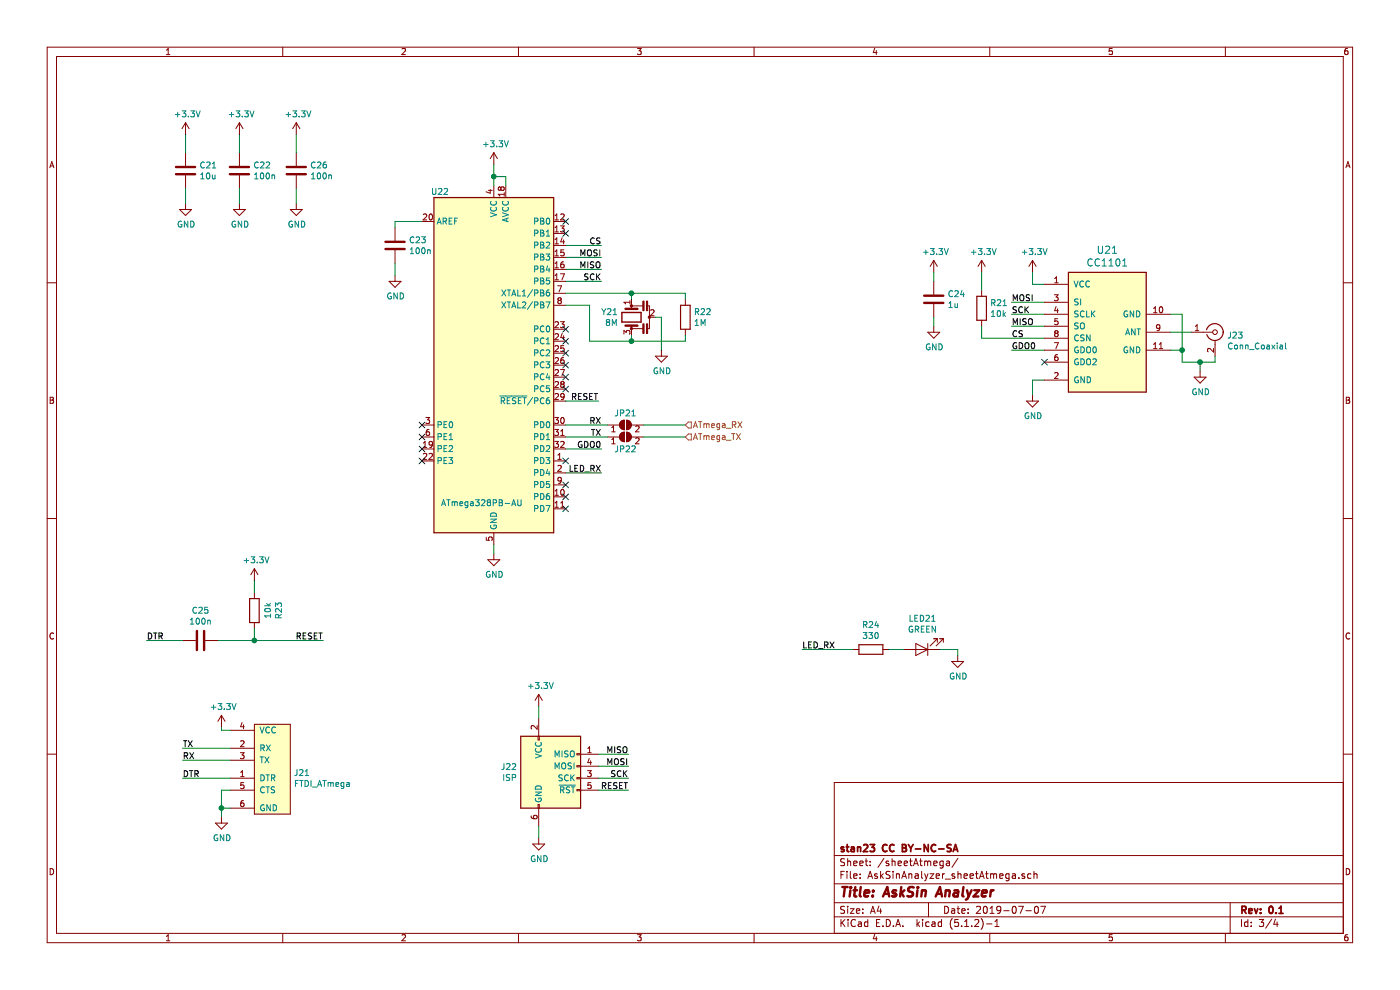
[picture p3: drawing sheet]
EESchema Schematic File Version 4
LIBS:AskSinAnalyzer-cache
EELAYER 29 0
EELAYER END
$Descr A4 11693 8268
encoding utf-8
Sheet 3 4
Title "AskSin Analyzer"
Date "2019-07-07"
Rev "0.1"
Comp "stan23 CC BY-NC-SA"
Comment1 ""
Comment2 ""
Comment3 ""
Comment4 ""
$EndDescr
$Comp
L power:GND #PWR?
U 1 1
P 8625 3300
AR Path="/5D4FF3DF" Ref="#PWR?"  Part="1" 
AR Path="/5D4E1EE1/5D4FF3DF" Ref="#PWR032"  Part="1" 
F 0 "#PWR032" H 8625 3050 50  0001 C CNN
F 1 "GND" H 8630 3127 50  0000 C CNN
F 2 "" H 8625 3300 50  0001 C CNN
F 3 "" H 8625 3300 50  0001 C CNN
	1    8625 3300
	1    0    0    -1  
$EndComp
Wire Wire Line
	8725 3175 8625 3175
Wire Wire Line
	8625 3175 8625 3300
$Comp
L power:+3.3V #PWR?
U 1 1
P 8625 2275
AR Path="/5D4FF3E7" Ref="#PWR?"  Part="1" 
AR Path="/5D4E1EE1/5D4FF3E7" Ref="#PWR0101"  Part="1" 
F 0 "#PWR0101" H 8625 2125 50  0001 C CNN
F 1 "+3.3V" H 8640 2448 50  0000 C CNN
F 2 "" H 8625 2275 50  0001 C CNN
F 3 "" H 8625 2275 50  0001 C CNN
	1    8625 2275
	1    0    0    -1  
$EndComp
Wire Wire Line
	8725 2375 8625 2375
Wire Wire Line
	8625 2375 8625 2275
Wire Wire Line
	4725 3750 5025 3750
Wire Wire Line
	4725 2050 5025 2050
Wire Wire Line
	4725 2350 5025 2350
Text Label 5025 2350 2    50   ~ 0
SCK
Text Label 5025 2150 2    50   ~ 0
MOSI
Text Label 5025 2250 2    50   ~ 0
MISO
Wire Wire Line
	5025 2250 4725 2250
Wire Wire Line
	4725 2150 5025 2150
Wire Wire Line
	8725 2525 8450 2525
Wire Wire Line
	8450 2625 8725 2625
Wire Wire Line
	8725 2725 8450 2725
Wire Wire Line
	8725 2925 8450 2925
NoConn ~ 8725 3025
Text Label 8450 2525 0    50   ~ 0
MOSI
Text Label 8450 2625 0    50   ~ 0
SCK
Text Label 8450 2725 0    50   ~ 0
MISO
Text Label 8450 2825 0    50   ~ 0
CS
Text Label 8450 2925 0    50   ~ 0
GDO0
Text Label 5025 2050 2    50   ~ 0
CS
Text Label 5025 3750 2    50   ~ 0
GDO0
Text Label 5025 3550 2    50   ~ 0
RX
Text Label 5025 3950 2    50   ~ 0
LED_RX
$Comp
L Device:R R?
U 1 1
P 7275 5425
AR Path="/5D4FF407" Ref="R?"  Part="1" 
AR Path="/5D4E1EE1/5D4FF407" Ref="R24"  Part="1" 
F 0 "R24" V 7068 5425 50  0000 C CNN
F 1 "330" V 7159 5425 50  0000 C CNN
F 2 "Resistors_SMD:R_0805_HandSoldering" V 7205 5425 50  0001 C CNN
F 3 "~" H 7275 5425 50  0001 C CNN
	1    7275 5425
	0    1    1    0   
$EndComp
$Comp
L Device:LED LED?
U 1 1
P 7700 5425
AR Path="/5D4FF40D" Ref="LED?"  Part="1" 
AR Path="/5D4E1EE1/5D4FF40D" Ref="LED21"  Part="1" 
F 0 "LED21" H 7693 5170 50  0000 C CNN
F 1 "GREEN" H 7693 5261 50  0000 C CNN
F 2 "LEDs:LED_D3.0mm_Horizontal_O3.81mm_Z6.0mm" H 7700 5425 50  0001 C CNN
F 3 "~" H 7700 5425 50  0001 C CNN
	1    7700 5425
	-1   0    0    1   
$EndComp
$Comp
L power:GND #PWR?
U 1 1
P 8000 5475
AR Path="/5D4FF413" Ref="#PWR?"  Part="1" 
AR Path="/5D4E1EE1/5D4FF413" Ref="#PWR035"  Part="1" 
F 0 "#PWR035" H 8000 5225 50  0001 C CNN
F 1 "GND" H 8005 5302 50  0000 C CNN
F 2 "" H 8000 5475 50  0001 C CNN
F 3 "" H 8000 5475 50  0001 C CNN
	1    8000 5475
	1    0    0    -1  
$EndComp
Wire Wire Line
	6700 5425 7125 5425
Wire Wire Line
	7425 5425 7550 5425
Wire Wire Line
	7850 5425 8000 5425
Wire Wire Line
	8000 5425 8000 5475
Text Label 6700 5425 0    50   ~ 0
LED_RX
Wire Wire Line
	4725 3950 5025 3950
$Comp
L Jumper:SolderJumper_2_Open JP?
U 1 1
P 5225 3650
AR Path="/5D4FF41F" Ref="JP?"  Part="1" 
AR Path="/5D4E1EE1/5D4FF41F" Ref="JP22"  Part="1" 
F 0 "JP22" H 5225 3550 50  0000 C CNN
F 1 "~" H 5225 3764 50  0000 C CNN
F 2 "Jumper:SolderJumper-2_P1.3mm_Open_RoundedPad1.0x1.5mm" H 5225 3650 50  0001 C CNN
F 3 "~" H 5225 3650 50  0001 C CNN
	1    5225 3650
	1    0    0    -1  
$EndComp
Wire Wire Line
	4725 3650 5075 3650
Wire Wire Line
	5375 3650 5725 3650
$Comp
L Device:C C?
U 1 1
P 7800 2500
AR Path="/5D4FF428" Ref="C?"  Part="1" 
AR Path="/5D4E1EE1/5D4FF428" Ref="C24"  Part="1" 
F 0 "C24" H 7915 2546 50  0000 L CNN
F 1 "1u" H 7915 2455 50  0000 L CNN
F 2 "Capacitors_SMD:C_0805_HandSoldering" H 7838 2350 50  0001 C CNN
F 3 "~" H 7800 2500 50  0001 C CNN
	1    7800 2500
	1    0    0    -1  
$EndComp
$Comp
L power:+3.3V #PWR?
U 1 1
P 7800 2275
AR Path="/5D4FF42E" Ref="#PWR?"  Part="1" 
AR Path="/5D4E1EE1/5D4FF42E" Ref="#PWR0102"  Part="1" 
F 0 "#PWR0102" H 7800 2125 50  0001 C CNN
F 1 "+3.3V" H 7815 2448 50  0000 C CNN
F 2 "" H 7800 2275 50  0001 C CNN
F 3 "" H 7800 2275 50  0001 C CNN
	1    7800 2275
	1    0    0    -1  
$EndComp
$Comp
L power:GND #PWR?
U 1 1
P 7800 2725
AR Path="/5D4FF434" Ref="#PWR?"  Part="1" 
AR Path="/5D4E1EE1/5D4FF434" Ref="#PWR030"  Part="1" 
F 0 "#PWR030" H 7800 2475 50  0001 C CNN
F 1 "GND" H 7805 2552 50  0000 C CNN
F 2 "" H 7800 2725 50  0001 C CNN
F 3 "" H 7800 2725 50  0001 C CNN
	1    7800 2725
	1    0    0    -1  
$EndComp
Wire Wire Line
	7800 2650 7800 2725
Wire Wire Line
	7800 2350 7800 2275
$Comp
L Device:R R?
U 1 1
P 8200 2575
AR Path="/5D4FF43C" Ref="R?"  Part="1" 
AR Path="/5D4E1EE1/5D4FF43C" Ref="R21"  Part="1" 
F 0 "R21" H 8270 2621 50  0000 L CNN
F 1 "10k" H 8270 2530 50  0000 L CNN
F 2 "Resistors_SMD:R_0805_HandSoldering" V 8130 2575 50  0001 C CNN
F 3 "~" H 8200 2575 50  0001 C CNN
	1    8200 2575
	1    0    0    -1  
$EndComp
Wire Wire Line
	8200 2825 8200 2725
Wire Wire Line
	8200 2825 8725 2825
$Comp
L power:+3.3V #PWR?
U 1 1
P 8200 2275
AR Path="/5D4FF444" Ref="#PWR?"  Part="1" 
AR Path="/5D4E1EE1/5D4FF444" Ref="#PWR0103"  Part="1" 
F 0 "#PWR0103" H 8200 2125 50  0001 C CNN
F 1 "+3.3V" H 8215 2448 50  0000 C CNN
F 2 "" H 8200 2275 50  0001 C CNN
F 3 "" H 8200 2275 50  0001 C CNN
	1    8200 2275
	1    0    0    -1  
$EndComp
Wire Wire Line
	8200 2275 8200 2425
$Comp
L MCU_Microchip_ATmega:ATmega328PB-AU U?
U 1 1
P 4125 3050
AR Path="/5D4FF44B" Ref="U?"  Part="1" 
AR Path="/5D4E1EE1/5D4FF44B" Ref="U22"  Part="1" 
F 0 "U22" H 3675 4500 50  0000 C CNN
F 1 "ATmega328PB-AU" H 4025 1900 50  0000 C CNN
F 2 "myHousings:TQFP-32_7x7mm_Pitch0.8mm_HandSoldering" H 4125 3050 50  0001 C CIN
F 3 "http://ww1.microchip.com/downloads/en/DeviceDoc/40001906C.pdf" H 4125 3050 50  0001 C CNN
	1    4125 3050
	1    0    0    -1  
$EndComp
NoConn ~ 4725 4250
NoConn ~ 4725 4150
NoConn ~ 4725 4050
NoConn ~ 4725 3850
NoConn ~ 4725 3250
NoConn ~ 4725 3150
NoConn ~ 4725 3050
NoConn ~ 4725 2950
NoConn ~ 4725 2850
NoConn ~ 4725 2750
NoConn ~ 4725 1950
NoConn ~ 4725 1850
$Comp
L power:+3.3V #PWR?
U 1 1
P 4125 1375
AR Path="/5D4FF45D" Ref="#PWR?"  Part="1" 
AR Path="/5D4E1EE1/5D4FF45D" Ref="#PWR0104"  Part="1" 
F 0 "#PWR0104" H 4125 1225 50  0001 C CNN
F 1 "+3.3V" H 4140 1548 50  0000 C CNN
F 2 "" H 4125 1375 50  0001 C CNN
F 3 "" H 4125 1375 50  0001 C CNN
	1    4125 1375
	1    0    0    -1  
$EndComp
Wire Wire Line
	4225 1550 4225 1475
Wire Wire Line
	4225 1475 4125 1475
Wire Wire Line
	4125 1375 4125 1475
Connection ~ 4125 1475
Wire Wire Line
	4125 1475 4125 1550
$Comp
L Device:C C?
U 1 1
P 3300 2050
AR Path="/5D4FF468" Ref="C?"  Part="1" 
AR Path="/5D4E1EE1/5D4FF468" Ref="C23"  Part="1" 
F 0 "C23" H 3415 2096 50  0000 L CNN
F 1 "100n" H 3415 2005 50  0000 L CNN
F 2 "Capacitors_SMD:C_0805_HandSoldering" H 3338 1900 50  0001 C CNN
F 3 "~" H 3300 2050 50  0001 C CNN
	1    3300 2050
	1    0    0    -1  
$EndComp
Wire Wire Line
	3300 1900 3300 1850
Wire Wire Line
	3300 1850 3525 1850
$Comp
L power:GND #PWR?
U 1 1
P 3300 2300
AR Path="/5D4FF470" Ref="#PWR?"  Part="1" 
AR Path="/5D4E1EE1/5D4FF470" Ref="#PWR0105"  Part="1" 
F 0 "#PWR0105" H 3300 2050 50  0001 C CNN
F 1 "GND" H 3305 2127 50  0000 C CNN
F 2 "" H 3300 2300 50  0001 C CNN
F 3 "" H 3300 2300 50  0001 C CNN
	1    3300 2300
	1    0    0    -1  
$EndComp
$Comp
L power:GND #PWR?
U 1 1
P 4125 4625
AR Path="/5D4FF476" Ref="#PWR?"  Part="1" 
AR Path="/5D4E1EE1/5D4FF476" Ref="#PWR033"  Part="1" 
F 0 "#PWR033" H 4125 4375 50  0001 C CNN
F 1 "GND" H 4130 4452 50  0000 C CNN
F 2 "" H 4125 4625 50  0001 C CNN
F 3 "" H 4125 4625 50  0001 C CNN
	1    4125 4625
	1    0    0    -1  
$EndComp
Wire Wire Line
	4125 4625 4125 4550
NoConn ~ 3525 3550
NoConn ~ 3525 3650
NoConn ~ 3525 3750
NoConn ~ 3525 3850
Text Label 5025 3650 2    50   ~ 0
TX
$Comp
L Jumper:SolderJumper_2_Open JP?
U 1 1
P 5225 3550
AR Path="/5D4FF482" Ref="JP?"  Part="1" 
AR Path="/5D4E1EE1/5D4FF482" Ref="JP21"  Part="1" 
F 0 "JP21" H 5225 3650 50  0000 C CNN
F 1 "~" H 5225 3664 50  0000 C CNN
F 2 "Jumper:SolderJumper-2_P1.3mm_Open_RoundedPad1.0x1.5mm" H 5225 3550 50  0001 C CNN
F 3 "~" H 5225 3550 50  0001 C CNN
	1    5225 3550
	1    0    0    -1  
$EndComp
Wire Wire Line
	4725 3550 5075 3550
Wire Wire Line
	5375 3550 5725 3550
Wire Wire Line
	3300 2300 3300 2200
$Comp
L myConnectors:FtdiConnector J?
U 1 1
P 1925 6450
AR Path="/5D4FF48C" Ref="J?"  Part="1" 
AR Path="/5D4E1EE1/5D4FF48C" Ref="J21"  Part="1" 
F 0 "J21" H 2453 6446 50  0000 L CNN
F 1 "FTDI_ATmega" H 2453 6355 50  0000 L CNN
F 2 "myPinHeaders:Pin_Header_Straight_1x06_Pitch2.54mm_Tight_Fit" H 1925 6450 50  0001 C CNN
F 3 "" H 1925 6450 50  0001 C CNN
	1    1925 6450
	1    0    0    -1  
$EndComp
Wire Wire Line
	1925 6250 1525 6250
Wire Wire Line
	1525 6350 1925 6350
$Comp
L power:GND #PWR?
U 1 1
P 1850 6825
AR Path="/5D4FF494" Ref="#PWR?"  Part="1" 
AR Path="/5D4E1EE1/5D4FF494" Ref="#PWR038"  Part="1" 
F 0 "#PWR038" H 1850 6575 50  0001 C CNN
F 1 "GND" H 1855 6652 50  0000 C CNN
F 2 "" H 1850 6825 50  0001 C CNN
F 3 "" H 1850 6825 50  0001 C CNN
	1    1850 6825
	1    0    0    -1  
$EndComp
Connection ~ 1850 6750
Wire Wire Line
	1850 6750 1925 6750
Wire Wire Line
	1925 6600 1850 6600
Wire Wire Line
	1850 6600 1850 6750
Wire Wire Line
	1925 6500 1525 6500
$Comp
L power:+3.3V #PWR?
U 1 1
P 1850 6075
AR Path="/5D4FF49F" Ref="#PWR?"  Part="1" 
AR Path="/5D4E1EE1/5D4FF49F" Ref="#PWR037"  Part="1" 
F 0 "#PWR037" H 1850 5925 50  0001 C CNN
F 1 "+3.3V" H 1865 6248 50  0000 C CNN
F 2 "" H 1850 6075 50  0001 C CNN
F 3 "" H 1850 6075 50  0001 C CNN
	1    1850 6075
	1    0    0    -1  
$EndComp
Wire Wire Line
	1850 6825 1850 6750
Text HLabel 5725 3550 2    50   Input ~ 0
ATmega_RX
Text HLabel 5725 3650 2    50   Input ~ 0
ATmega_TX
$Comp
L Device:Resonator Y21
U 1 1
P 5275 2650
F 0 "Y21" V 5229 2761 50  0000 L CNN
F 1 "8M" V 5320 2761 50  0000 L CNN
F 2 "myResonators:Resonator_SMD_muRata_CSTCC-3pin_7.2x3.0mm_HandSoldering" H 5250 2650 50  0001 C CNN
F 3 "~" H 5250 2650 50  0001 C CNN
	1    5275 2650
	0    -1   1    0   
$EndComp
$Comp
L Device:R R?
U 1 1
P 5725 2650
AR Path="/5D5D985A" Ref="R?"  Part="1" 
AR Path="/5D4E1EE1/5D5D985A" Ref="R22"  Part="1" 
F 0 "R22" H 5795 2696 50  0000 L CNN
F 1 "1M" H 5795 2605 50  0000 L CNN
F 2 "Resistors_SMD:R_0805_HandSoldering" V 5655 2650 50  0001 C CNN
F 3 "~" H 5725 2650 50  0001 C CNN
	1    5725 2650
	1    0    0    -1  
$EndComp
Wire Wire Line
	4725 2450 5275 2450
Wire Wire Line
	5275 2500 5275 2450
Connection ~ 5275 2450
Wire Wire Line
	5275 2450 5725 2450
Wire Wire Line
	5725 2500 5725 2450
Wire Wire Line
	5725 2800 5725 2850
Wire Wire Line
	5725 2850 5275 2850
Wire Wire Line
	5275 2850 5275 2800
Wire Wire Line
	5275 2850 4925 2850
Wire Wire Line
	4925 2850 4925 2550
Wire Wire Line
	4925 2550 4725 2550
Connection ~ 5275 2850
$Comp
L power:GND #PWR?
U 1 1
P 5525 2925
AR Path="/5D5DF898" Ref="#PWR?"  Part="1" 
AR Path="/5D4E1EE1/5D5DF898" Ref="#PWR031"  Part="1" 
F 0 "#PWR031" H 5525 2675 50  0001 C CNN
F 1 "GND" H 5530 2752 50  0000 C CNN
F 2 "" H 5525 2925 50  0001 C CNN
F 3 "" H 5525 2925 50  0001 C CNN
	1    5525 2925
	1    0    0    -1  
$EndComp
Wire Wire Line
	5525 2925 5525 2650
Wire Wire Line
	5525 2650 5475 2650
Wire Wire Line
	1850 6075 1850 6100
Wire Wire Line
	1850 6100 1925 6100
Text Label 1525 6250 0    50   ~ 0
TX
Text Label 1525 6350 0    50   ~ 0
RX
Wire Wire Line
	4725 3350 5000 3350
Text Label 5000 3350 2    50   ~ 0
RESET
$Comp
L Connector:AVR-ISP-6 J22
U 1 1
P 4600 6500
F 0 "J22" H 4321 6596 50  0000 R CNN
F 1 "ISP" H 4321 6505 50  0000 R CNN
F 2 "myPinHeaders:Pin_Header_Straight_2x03_Pitch2.54mm_Tight_Fit" V 4350 6550 50  0001 C CNN
F 3 " ~" H 3325 5950 50  0001 C CNN
	1    4600 6500
	1    0    0    -1  
$EndComp
$Comp
L power:GND #PWR?
U 1 1
P 4500 7000
AR Path="/5D5FCCE8" Ref="#PWR?"  Part="1" 
AR Path="/5D4E1EE1/5D5FCCE8" Ref="#PWR039"  Part="1" 
F 0 "#PWR039" H 4500 6750 50  0001 C CNN
F 1 "GND" H 4505 6827 50  0000 C CNN
F 2 "" H 4500 7000 50  0001 C CNN
F 3 "" H 4500 7000 50  0001 C CNN
	1    4500 7000
	1    0    0    -1  
$EndComp
$Comp
L power:+3.3V #PWR?
U 1 1
P 4500 5900
AR Path="/5D5FD033" Ref="#PWR?"  Part="1" 
AR Path="/5D4E1EE1/5D5FD033" Ref="#PWR036"  Part="1" 
F 0 "#PWR036" H 4500 5750 50  0001 C CNN
F 1 "+3.3V" H 4515 6073 50  0000 C CNN
F 2 "" H 4500 5900 50  0001 C CNN
F 3 "" H 4500 5900 50  0001 C CNN
	1    4500 5900
	1    0    0    -1  
$EndComp
Wire Wire Line
	4500 6000 4500 5900
Wire Wire Line
	4500 6900 4500 7000
Wire Wire Line
	5000 6300 5250 6300
Wire Wire Line
	5000 6400 5250 6400
Wire Wire Line
	5250 6600 5000 6600
Text Label 5250 6300 2    50   ~ 0
MISO
Text Label 5250 6600 2    50   ~ 0
RESET
Text Label 5250 6400 2    50   ~ 0
MOSI
Text Label 5250 6500 2    50   ~ 0
SCK
Text Label 1525 6500 0    50   ~ 0
DTR
Text Label 1225 5350 0    50   ~ 0
DTR
$Comp
L Device:C C25
U 1 1
P 1675 5350
F 0 "C25" V 1423 5350 50  0000 C CNN
F 1 "100n" V 1514 5350 50  0000 C CNN
F 2 "Capacitors_SMD:C_0805_HandSoldering" H 1713 5200 50  0001 C CNN
F 3 "~" H 1675 5350 50  0001 C CNN
	1    1675 5350
	0    1    1    0   
$EndComp
Wire Wire Line
	1525 5350 1225 5350
Wire Wire Line
	1825 5350 2125 5350
Text Label 2700 5350 2    50   ~ 0
RESET
$Comp
L Device:R R?
U 1 1
P 2125 5100
AR Path="/5D6108BE" Ref="R?"  Part="1" 
AR Path="/5D4E1EE1/5D6108BE" Ref="R23"  Part="1" 
F 0 "R23" V 1918 5100 50  0000 C CNN
F 1 "10k" V 2009 5100 50  0000 C CNN
F 2 "Resistors_SMD:R_0805_HandSoldering" V 2055 5100 50  0001 C CNN
F 3 "~" H 2125 5100 50  0001 C CNN
	1    2125 5100
	-1   0    0    1   
$EndComp
Wire Wire Line
	2125 5250 2125 5350
Connection ~ 2125 5350
Wire Wire Line
	2125 5350 2700 5350
$Comp
L power:+3.3V #PWR?
U 1 1
P 2125 4850
AR Path="/5D6127AA" Ref="#PWR?"  Part="1" 
AR Path="/5D4E1EE1/5D6127AA" Ref="#PWR034"  Part="1" 
F 0 "#PWR034" H 2125 4700 50  0001 C CNN
F 1 "+3.3V" H 2140 5023 50  0000 C CNN
F 2 "" H 2125 4850 50  0001 C CNN
F 3 "" H 2125 4850 50  0001 C CNN
	1    2125 4850
	1    0    0    -1  
$EndComp
Wire Wire Line
	2125 4850 2125 4950
$Comp
L Device:C C?
U 1 1
P 2000 1425
AR Path="/5D4B4DC0/5D619E81" Ref="C?"  Part="1" 
AR Path="/5D4E1EE1/5D619E81" Ref="C22"  Part="1" 
F 0 "C22" H 2115 1471 50  0000 L CNN
F 1 "100n" H 2115 1380 50  0000 L CNN
F 2 "Capacitors_SMD:C_0805_HandSoldering" H 2038 1275 50  0001 C CNN
F 3 "~" H 2000 1425 50  0001 C CNN
	1    2000 1425
	1    0    0    -1  
$EndComp
$Comp
L Device:C C?
U 1 1
P 1550 1425
AR Path="/5D4B4DC0/5D619E87" Ref="C?"  Part="1" 
AR Path="/5D4E1EE1/5D619E87" Ref="C21"  Part="1" 
F 0 "C21" H 1665 1471 50  0000 L CNN
F 1 "10u" H 1665 1380 50  0000 L CNN
F 2 "Capacitors_SMD:C_0805_HandSoldering" H 1588 1275 50  0001 C CNN
F 3 "~" H 1550 1425 50  0001 C CNN
	1    1550 1425
	1    0    0    -1  
$EndComp
$Comp
L power:+3.3V #PWR?
U 1 1
P 1550 1125
AR Path="/5D619E8D" Ref="#PWR?"  Part="1" 
AR Path="/5D4B4DC0/5D619E8D" Ref="#PWR?"  Part="1" 
AR Path="/5D4E1EE1/5D619E8D" Ref="#PWR0106"  Part="1" 
F 0 "#PWR0106" H 1550 975 50  0001 C CNN
F 1 "+3.3V" H 1565 1298 50  0000 C CNN
F 2 "" H 1550 1125 50  0001 C CNN
F 3 "" H 1550 1125 50  0001 C CNN
	1    1550 1125
	1    0    0    -1  
$EndComp
$Comp
L power:GND #PWR?
U 1 1
P 1550 1700
AR Path="/5D619E93" Ref="#PWR?"  Part="1" 
AR Path="/5D4B4DC0/5D619E93" Ref="#PWR?"  Part="1" 
AR Path="/5D4E1EE1/5D619E93" Ref="#PWR0107"  Part="1" 
F 0 "#PWR0107" H 1550 1450 50  0001 C CNN
F 1 "GND" H 1555 1527 50  0000 C CNN
F 2 "" H 1550 1700 50  0001 C CNN
F 3 "" H 1550 1700 50  0001 C CNN
	1    1550 1700
	1    0    0    -1  
$EndComp
Wire Wire Line
	1550 1575 1550 1700
$Comp
L power:GND #PWR?
U 1 1
P 2000 1700
AR Path="/5D619E9A" Ref="#PWR?"  Part="1" 
AR Path="/5D4B4DC0/5D619E9A" Ref="#PWR?"  Part="1" 
AR Path="/5D4E1EE1/5D619E9A" Ref="#PWR0108"  Part="1" 
F 0 "#PWR0108" H 2000 1450 50  0001 C CNN
F 1 "GND" H 2005 1527 50  0000 C CNN
F 2 "" H 2000 1700 50  0001 C CNN
F 3 "" H 2000 1700 50  0001 C CNN
	1    2000 1700
	1    0    0    -1  
$EndComp
Wire Wire Line
	2000 1575 2000 1700
$Comp
L power:+3.3V #PWR?
U 1 1
P 2000 1125
AR Path="/5D619EA1" Ref="#PWR?"  Part="1" 
AR Path="/5D4B4DC0/5D619EA1" Ref="#PWR?"  Part="1" 
AR Path="/5D4E1EE1/5D619EA1" Ref="#PWR0109"  Part="1" 
F 0 "#PWR0109" H 2000 975 50  0001 C CNN
F 1 "+3.3V" H 2015 1298 50  0000 C CNN
F 2 "" H 2000 1125 50  0001 C CNN
F 3 "" H 2000 1125 50  0001 C CNN
	1    2000 1125
	1    0    0    -1  
$EndComp
Wire Wire Line
	1550 1125 1550 1275
Wire Wire Line
	2000 1125 2000 1275
Wire Wire Line
	5000 6500 5250 6500
$Comp
L Device:C C?
U 1 1
P 2475 1425
AR Path="/5D4B4DC0/5D6771AF" Ref="C?"  Part="1" 
AR Path="/5D4E1EE1/5D6771AF" Ref="C26"  Part="1" 
F 0 "C26" H 2590 1471 50  0000 L CNN
F 1 "100n" H 2590 1380 50  0000 L CNN
F 2 "Capacitors_SMD:C_0805_HandSoldering" H 2513 1275 50  0001 C CNN
F 3 "~" H 2475 1425 50  0001 C CNN
	1    2475 1425
	1    0    0    -1  
$EndComp
$Comp
L power:GND #PWR?
U 1 1
P 2475 1700
AR Path="/5D6771B9" Ref="#PWR?"  Part="1" 
AR Path="/5D4B4DC0/5D6771B9" Ref="#PWR?"  Part="1" 
AR Path="/5D4E1EE1/5D6771B9" Ref="#PWR0110"  Part="1" 
F 0 "#PWR0110" H 2475 1450 50  0001 C CNN
F 1 "GND" H 2480 1527 50  0000 C CNN
F 2 "" H 2475 1700 50  0001 C CNN
F 3 "" H 2475 1700 50  0001 C CNN
	1    2475 1700
	1    0    0    -1  
$EndComp
Wire Wire Line
	2475 1575 2475 1700
$Comp
L power:+3.3V #PWR?
U 1 1
P 2475 1125
AR Path="/5D6771C4" Ref="#PWR?"  Part="1" 
AR Path="/5D4B4DC0/5D6771C4" Ref="#PWR?"  Part="1" 
AR Path="/5D4E1EE1/5D6771C4" Ref="#PWR0111"  Part="1" 
F 0 "#PWR0111" H 2475 975 50  0001 C CNN
F 1 "+3.3V" H 2490 1298 50  0000 C CNN
F 2 "" H 2475 1125 50  0001 C CNN
F 3 "" H 2475 1125 50  0001 C CNN
	1    2475 1125
	1    0    0    -1  
$EndComp
Wire Wire Line
	2475 1125 2475 1275
$Comp
L Connector:Conn_Coaxial J23
U 1 1
P 10150 2775
F 0 "J23" H 10250 2750 50  0000 L CNN
F 1 "Conn_Coaxial" H 10250 2659 50  0000 L CNN
F 2 "Connectors:SMA_THT_Jack_Straight" H 10150 2775 50  0001 C CNN
F 3 " ~" H 10150 2775 50  0001 C CNN
	1    10150 2775
	1    0    0    -1  
$EndComp
Wire Wire Line
	9775 2775 9950 2775
Wire Wire Line
	9775 2625 9875 2625
Wire Wire Line
	9875 2625 9875 2925
Wire Wire Line
	9875 3025 10025 3025
Wire Wire Line
	10150 3025 10150 2975
Wire Wire Line
	9775 2925 9875 2925
Connection ~ 9875 2925
Wire Wire Line
	9875 2925 9875 3025
$Comp
L power:GND #PWR?
U 1 1
P 10025 3100
AR Path="/5D69BB80" Ref="#PWR?"  Part="1" 
AR Path="/5D4E1EE1/5D69BB80" Ref="#PWR0112"  Part="1" 
F 0 "#PWR0112" H 10025 2850 50  0001 C CNN
F 1 "GND" H 10030 2927 50  0000 C CNN
F 2 "" H 10025 3100 50  0001 C CNN
F 3 "" H 10025 3100 50  0001 C CNN
	1    10025 3100
	1    0    0    -1  
$EndComp
Wire Wire Line
	10025 3100 10025 3025
Connection ~ 10025 3025
Wire Wire Line
	10025 3025 10150 3025
$Comp
L myRadioModules:CC1101 U21
U 1 1
P 9225 2775
F 0 "U21" H 9250 3464 60  0000 C CNN
F 1 "CC1101" H 9250 3358 60  0000 C CNN
F 2 "myRadioModules:CC1101_SMD_THT_Antenna" H 9075 3325 60  0001 C CNN
F 3 "" H 9075 3325 60  0001 C CNN
	1    9225 2775
	1    0    0    -1  
$EndComp
$EndSCHEMATC
